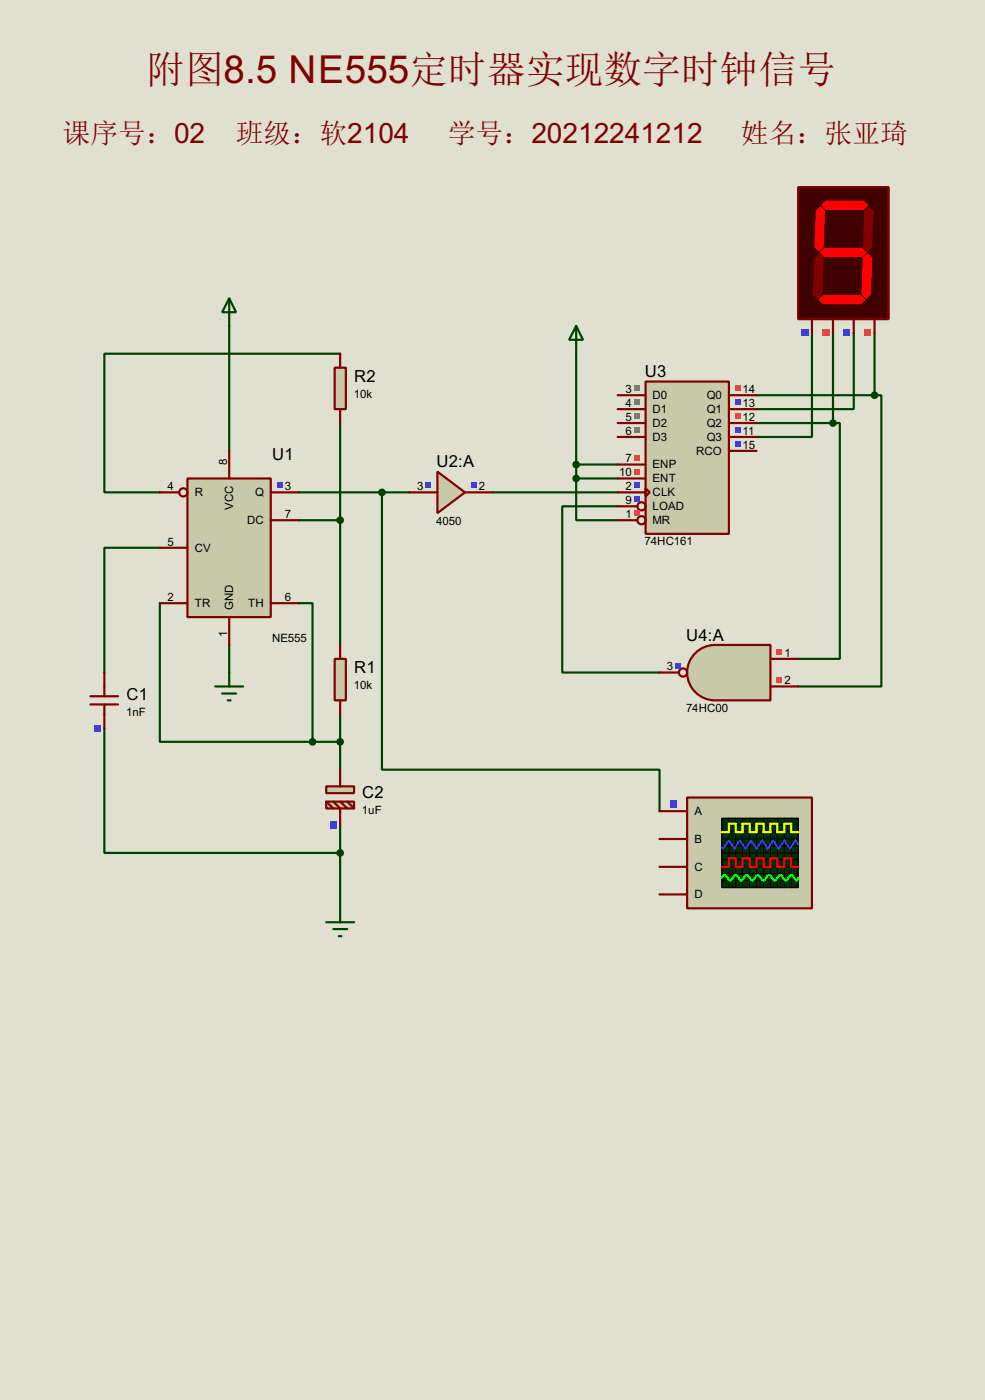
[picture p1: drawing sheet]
<svg xmlns="http://www.w3.org/2000/svg" width="180mm" height="256mm" viewBox="0 0 180 256" stroke-linecap="round" stroke-linejoin="round" font-family="sans-serif">
<path d="M0 0h180.3v256.5h-180.3z" fill="#e0e0d0"/>
<g fill="none" stroke="#004000" stroke-width=".4">
<path d="M42 59.7v22.9M62.3 64.8h-43.2v25.4h10.2M62.3 77.5v40.7M105.5 64.8v22.9M138.5 77.5h14M138.5 72.4h21.6M148.6 61v19.1h-10.1M152.5 77.5h1.2v43.2h-7.6M152.5 61v16.5M156.3 61v14h-17.8M160.1 72.4h1.2v53.4h-15.2M160.1 61v11.4"/>
<path d="M54.7 95.3h7.6M54.7 90.2h20.3M69.9 90.2v50.8h50.8v7.6M90.2 90.2h22.9M105.5 87.7v7.6h7.6M105.5 85.1h7.6M105.5 87.7h7.6M113.1 92.8h-10.2v30.4h17.8M29.3 100.4h-10.2v22.8M29.3 110.5v25.4h27.9M42 118.2v5M54.7 110.5h2.5v25.4"/>
<path d="M19.1 133.4v22.9h43.2M57.2 135.9h5.1M62.3 130.9v10.1M62.3 151.2v15.2"/>
</g>
<path d="M34.3 87.7h15.3v25.4h-15.3z" fill="#c8c8aa" stroke="#800000" stroke-width=".4"/>
<g fill="none" stroke="#800000" stroke-width=".4">
<path d="M29.3 90.2h3.5M42 82.6v5.1M49.6 90.2h5.1M49.6 95.3h5.1M29.3 110.5h5M29.3 100.4h5M42 113.1v5.1M49.6 110.5h5.1"/>
<circle cx="33.5" cy="90.2" r=".75"/>
</g>
<path d="M50.7 88.4h1v1.1h-1z" fill="#4040ff"/>
<path d="M80.1 86.4l5 3.8-5 3.8z" fill="#c8c8aa" stroke="#800000" stroke-width=".4"/>
<path d="M75 90.2h5.1M85.1 90.2h5.1" fill="none" stroke="#800000" stroke-width=".4"/>
<g fill="#4040ff">
<path d="M77.9 88.4h1v1.1h-1z"/>
<path d="M86.3 88.4h1v1.1h-1z"/>
</g>
<path d="M118.2 69.9h15.2v27.9h-15.2z" fill="#c8c8aa" stroke="#800000" stroke-width=".4"/>
<g fill="none" stroke="#800000" stroke-width=".4">
<path d="M113.1 72.4h5.1M113.1 75h5.1M113.1 77.5h5.1M133.4 72.4h5.1M133.4 75h5.1M133.4 77.5h5.1M113.1 80.1h5.1M113.1 85.1h5.1M113.1 87.7h5.1M113.1 90.2h5.1M113.1 92.8h3.5M113.1 95.3h3.5"/>
<path d="M118.2 89.5l.7 .7-.7 .8zM133.4 80.1h5.1M133.4 82.6h5.1"/>
<circle cx="117.4" cy="92.8" r=".75"/>
<circle cx="117.4" cy="95.3" r=".75"/>
</g>
<path d="M116 70.7h1v1h-1z" fill="#808080"/>
<path d="M134.5 70.7h1.1v1h-1.1z" fill="#ff4040"/>
<path d="M116 73.2h1v1h-1z" fill="#808080"/>
<path d="M134.5 73.2h1.1v1h-1.1z" fill="#4040ff"/>
<path d="M116 75.7h1v1.1h-1z" fill="#808080"/>
<path d="M134.5 75.7h1.1v1.1h-1.1z" fill="#ff4040"/>
<path d="M116 78.3h1v1h-1z" fill="#808080"/>
<g fill="#4040ff">
<path d="M134.5 78.3h1.1v1h-1.1z"/>
<path d="M134.5 80.8h1.1v1h-1.1z"/>
</g>
<g fill="#ff4040">
<path d="M116 83.4h1v1h-1z"/>
<path d="M116 85.9h1v1h-1z"/>
</g>
<g fill="#4040ff">
<path d="M116 88.4h1v1.1h-1z"/>
<path d="M116 91h1v1h-1z"/>
</g>
<path d="M116 93.5h1v1h-1z" fill="#ff4040"/>
<path d="M125.8 146.1h22.8v20.3h-22.8z" fill="#c8c8aa" stroke="#800000" stroke-width=".4"/>
<path d="M132.1 149.9h14v12.7h-14z" fill="#003000" stroke="#000" stroke-width=".25"/>
<g fill="none" stroke="#000" stroke-width=".18">
<path d="M132.1 153.7h14M132.1 151.2h14M132.1 152.5h14M132.1 155h14M132.1 157.5h14M132.1 158.8h14M132.1 156.3h14M133.4 149.9v12.7M134.7 149.9v12.7M135.9 149.9v12.7M137.2 149.9v12.7M138.5 149.9v12.7"/>
<path d="M139.8 149.9v12.7M141 149.9v12.7M142.3 149.9v12.7M143.6 149.9v12.7M144.8 149.9v12.7M132.1 160.1h14M132.1 161.3h14"/>
</g>
<path d="M132.1 152.5h1.3v-1.6h1.3v1.6h1.2v-1.6h1.3v1.6h1.3v-1.6h1.3v1.6h1.2v-1.6h1.3v1.6h1.3v-1.6h1.2v1.6h1.3" fill="none" stroke="#ff0" stroke-width=".4"/>
<path d="M132.1 158.8h1.3v-1.5h1.3v1.5h1.2v-1.5h1.3v1.5h1.3v-1.5h1.3v1.5h1.2v-1.5h1.3v1.5h1.3v-1.5h1.2v1.5h1.3" fill="none" stroke="#f00" stroke-width=".4"/>
<path d="M146.1 154.7l-.5-.7-1 1.5-1-1.5-1.1 1.5-1-1.5-1 1.5-1-1.5-1 1.5-1-1.5-1 1.5-1.1-1.5-1 1.5-1-1.5-1 1.5-.3-.3" fill="none" stroke="#00f" stroke-width=".4"/>
<path d="M132.1 160.8l.3-.4a.6 .6 0 0 1 .8 .5l.5 .4 .2-.1 .5-.8 .3-.1 .2 .1 .5 .8 .3 .1 .2-.1 .3-.4a.54 .54 0 0 1 .7-.4l.5 .8 .3 .1 .3-.1 .5-.8 .2-.1 .3 .1 .2 .4a.54 .54 0 0 0 .8 .4l.5-.8 .3-.1 .2 .1 .5 .8 .3 .1 .2-.1 .3-.4a.54 .54 0 0 1 .7-.4l.5 .8 .3 .1 .3-.1 .4-.8 .3-.1 .3 .1 .5 .8 .3 .1 .2-.5" fill="none" stroke="#0f0" stroke-width=".4"/>
<path d="M120.7 148.6h5.1M120.7 153.7h5.1M120.7 158.8h5.1M120.7 163.9h5.1" fill="none" stroke="#800000" stroke-width=".4"/>
<path d="M122.6 146.7h1.3v1.3h-1.3z" fill="#4040ff"/>
<path d="M146.1 34.3h16.5v24.2h-16.5z" fill="#400000" stroke="#800000" stroke-width=".4"/>
<g fill="#f00" stroke="#f00" stroke-width=".18">
<path d="M150.4 37.6l.8-.7h6.8l.8 .7-.8 .8h-6.8z" fill-rule="evenodd"/>
<path d="M150.2 46.3l.7-.8h6.9l.8 .8-.8 .7h-6.9z" fill-rule="evenodd"/>
<path d="M149.4 38.7l.8-.8 .7 .8-.2 6.6-.8 .7-.7-.7z" fill-rule="evenodd"/>
<path d="M158 47.3l.8-.8 .8 .8-.3 6.6-.7 .8-.8-.8z" fill-rule="evenodd"/>
<path d="M149.9 54.9l.8-.7h6.8l.8 .7-.8 .8h-6.8z" fill-rule="evenodd"/>
</g>
<g fill="#800000" stroke="#800000" stroke-width=".18">
<path d="M158.3 38.7l.8-.8 .7 .8-.2 6.6-.8 .7-.8-.7z" fill-rule="evenodd"/>
<path d="M149.2 47.3l.7-.8 .8 .8-.3 6.6-.7 .8-.8-.8z" fill-rule="evenodd"/>
</g>
<path d="M148.6 58.5v2.5M152.5 58.5v2.5M156.3 58.5v2.5M160.1 58.5v2.5" fill="none" stroke="#800000" stroke-width=".4"/>
<path d="M146.7 60.4h1.3v1.2h-1.3z" fill="#4040ff"/>
<path d="M150.5 60.4h1.3v1.2h-1.3z" fill="#ff4040"/>
<path d="M154.4 60.4h1.2v1.2h-1.2z" fill="#4040ff"/>
<path d="M158.2 60.4h1.2v1.2h-1.2z" fill="#ff4040"/>
<path d="M127 120a5.1 5.1 0 0 1 3.9-1.8h10.1v10.1h-10.1a5.1 5.1 0 0 1-4.7-2.9 5.1 5.1 0 0 1 .8-5.4z" fill-rule="evenodd" fill="#c8c8aa" stroke="#800000" stroke-width=".4"/>
<g fill="none" stroke="#800000" stroke-width=".4">
<path d="M120.7 123.2h3.6M141 120.7h5.1M141 125.8h5.1"/>
<circle cx="125" cy="123.2" r=".75"/>
</g>
<g fill="#ff4040">
<path d="M142.2 118.9h1v1h-1z"/>
<path d="M142.2 124h1v1h-1z"/>
</g>
<path d="M123.6 121.5h1v1h-1z" fill="#4040ff"/>
<path d="M16.6 129.1h5M16.6 127.6h5M19.1 123.2v4.4M19.1 129.1v4.3" fill="none" stroke="#800000" stroke-width=".4"/>
<path d="M17.2 132.8h1.3v1.2h-1.3z" fill="#4040ff"/>
<g fill="#c8c8aa" stroke="#800000" stroke-width=".4">
<path d="M59.7 144.1h5.1v1.2h-5.1z"/>
<path d="M59.7 146.9h5.1v1.2h-5.1z"/>
</g>
<path d="M59.7 146.9l1.3 1.2M61 146.9l1.3 1.2v3.1M62.3 141v3.1M62.3 146.9l1.3 1.2M63.6 146.9l1.2 1.2" fill="none" stroke="#800000" stroke-width=".4"/>
<path d="M60.4 150.5h1.2v1.3h-1.2z" fill="#4040ff"/>
<path d="M61.3 120.7h2v7.6h-2z" fill="#c8c8aa" stroke="#800000" stroke-width=".4"/>
<path d="M62.3 118.2v2.5M62.3 128.3v2.6" fill="none" stroke="#800000" stroke-width=".4"/>
<path d="M61.3 67.4h2v7.6h-2z" fill="#c8c8aa" stroke="#800000" stroke-width=".4"/>
<path d="M62.3 64.8v2.6M62.3 75v2.5" fill="none" stroke="#800000" stroke-width=".4"/>
<g fill="#004000" stroke="#004000" stroke-width=".4">
<circle cx="62.2" cy="135.9" r=".5"/>
<circle cx="57.2" cy="135.9" r=".5"/>
<circle cx="62.2" cy="95.3" r=".5"/>
<circle cx="69.9" cy="90.2" r=".5"/>
<circle cx="152.4" cy="77.5" r=".5"/>
<circle cx="160" cy="72.4" r=".5"/>
<circle cx="105.4" cy="85.1" r=".5"/>
<circle cx="105.4" cy="87.7" r=".5"/>
<circle cx="62.2" cy="156.3" r=".5"/>
</g>
<path d="M42 54.7l1.2 2.5h-2.5zM42 54.7v5M105.5 59.7l1.2 2.6h-2.5zM105.5 59.7v5.1M39.4 125.8h5.1M40.7 127.1h2.5M41.7 128.3h.5M42 123.2v2.6M59.7 169h5.1M61 170.2h2.6M62 171.5h.5M62.3 166.4v2.6" fill="none" stroke="#004000" stroke-width=".4"/>
<text font-size="7.1" fill="#800000" x="26.7" y="15.2">附图8.5 NE555定时器实现数字时钟信号</text>
<g font-size="5.1" fill="#800000">
<text x="11.5" y="26.2">课序号：02</text>
<text x="43.2" y="26.2">班级：软2104</text>
<text x="82" y="26.2">学号：20212241212</text>
<text x="135.6" y="26.2">姓名：张亚琦</text>
</g>
<g font-size="3.4">
<text x="64.8" y="69.9">R2</text>
<text x="118" y="69.1">U3</text>
<text x="49.8" y="84.3">U1</text>
<text x="79.9" y="85.6">U2:A</text>
<text x="125.6" y="117.4">U4:A</text>
<text x="64.8" y="123.3">R1</text>
<text x="23.2" y="128.3">C1</text>
<text x="66.3" y="146.1">C2</text>
</g>
<g font-size="2.4">
<text x="114.5" y="72">3</text>
<text x="135.9" y="72">14</text>
<text x="64.8" y="72.9">10k</text>
<text x="114.5" y="74.6">4</text>
<text x="114.5" y="77.1">5</text>
<text x="119.4" y="73.1">D0</text>
<text x="119.4" y="75.6">D1</text>
<text x="129.3" y="73.1">Q0</text>
<text x="129.3" y="75.6">Q1</text>
<text x="135.9" y="74.6">13</text>
<text x="135.9" y="77.1">12</text>
<text x="114.5" y="79.7">6</text>
<text x="119.4" y="78.2">D2</text>
<text x="119.4" y="80.8">D3</text>
<text x="127.4" y="83.3">RCO</text>
<text x="129.3" y="78.2">Q2</text>
<text x="129.3" y="80.8">Q3</text>
<text x="135.9" y="79.7">11</text>
<text x="135.9" y="82.2">15</text>
<text x="30.7" y="89.8">4</text>
<text x="41.6" y="85.1" transform="rotate(-90 41.6 85.1)">8</text>
<text x="52.1" y="89.8">3</text>
<text x="76.4" y="89.8">3</text>
<text x="87.7" y="89.8">2</text>
<text x="113.3" y="87.3">10</text>
<text x="114.5" y="84.7">7</text>
<text x="114.5" y="89.8">2</text>
<text x="119.4" y="85.8">ENP</text>
<text x="119.4" y="88.4">ENT</text>
<text x="35.6" y="90.9">R</text>
<text x="42.7" y="93.4" transform="rotate(-90 42.7 93.4)">VCC</text>
<text x="46.7" y="90.9">Q</text>
<text x="52.1" y="94.9">7</text>
<text x="114.5" y="92.4">9</text>
<text x="114.5" y="94.9">1</text>
<text x="119.4" y="90.9">CLK</text>
<text x="119.4" y="93.5">LOAD</text>
<text x="30.7" y="100">5</text>
<text x="35.6" y="101.1">CV</text>
<text x="45.2" y="96">DC</text>
<text x="79.9" y="96.1">4050</text>
<text x="118" y="99.9">74HC161</text>
<text x="119.4" y="96">MR</text>
<text x="30.7" y="110.1">2</text>
<text x="35.6" y="111.2">TR</text>
<text x="42.6" y="111.8" transform="rotate(-90 42.6 111.8)">GND</text>
<text x="45.4" y="111.2">TH</text>
<text x="52.1" y="110.1">6</text>
<text x="41.5" y="116.8" transform="rotate(-90 41.5 116.8)">1</text>
<text x="49.8" y="117.7">NE555</text>
<text x="122.1" y="122.8">3</text>
<text x="143.6" y="120.3">1</text>
<text x="143.6" y="125.4">2</text>
<text x="23.1" y="131.3">1nF</text>
<text x="64.8" y="126.2">10k</text>
<text x="125.6" y="130.4">74HC00</text>
<text x="66.3" y="149.1">1uF</text>
<text x="127.1" y="149.3">A</text>
<text x="127.1" y="154.4">B</text>
<text x="127.1" y="159.5">C</text>
<text x="127.1" y="164.6">D</text>
</g>
</svg>
